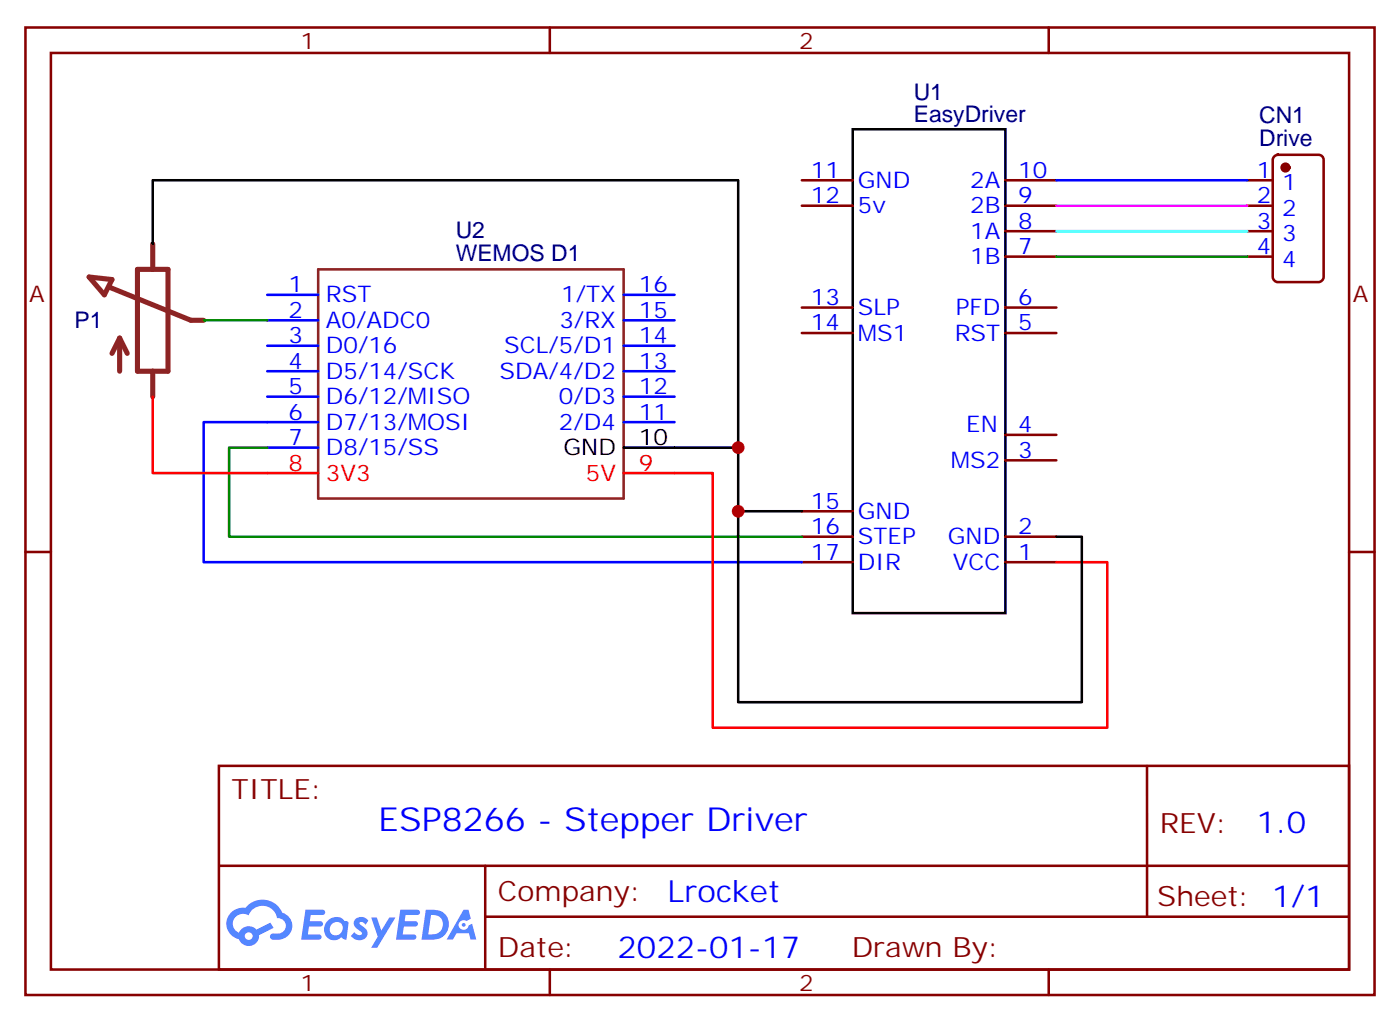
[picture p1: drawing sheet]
<svg xmlns="http://www.w3.org/2000/svg" width="194mm" height="142mm" viewBox="0 0 194 142" stroke-linecap="round" stroke-linejoin="round" font-family="sans-serif">
<g fill="none" stroke="#870000" stroke-width=".35">
<path d="M3.5 3.8h187v134.1h-187zM7.1 7.3h179.9v127h-179.9zM76.2 3.8v3.5M145.3 3.8v3.5M3.5 76.5h3.6M187 76.5h3.5M30.3 106.1h156.7v28.2h-156.7zM30.4 120h156.4M67.3 120v14.1M159 106.1v20.9M67.3 127h119.5M76.2 134.3v3.6"/>
<path d="M145.3 134.3v3.6"/>
</g>
<g fill="#5487ff">
<path d="M49.3 127.3a1.22 1.22 0 0 1 1.7 .3l-.3 .5-.5-.3h-.3l-.1 .2a2.96 2.96 0 0 1 1.1 1.2 1.19 1.19 0 0 1-.8 1 1.19 1.19 0 0 1-1.3-.3l-.2-.2 .5-.5a.66 .66 0 0 0 1.1 .2l-.1-.2a2.23 2.23 0 0 1-1.1-1.3l.2-.4z"/>
<path d="M42.3 126h1.6a1.22 1.22 0 0 1 1.1 .2 .37 .37 0 0 1-.3 .6h-1.6l-.2 .8h1.6a.37 .37 0 0 1 .3 .4 .37 .37 0 0 1-.4 .4h-1.6l-.1 1.1h.7a1.15 1.15 0 0 1 1.1 .2 .36 .36 0 0 1-.3 .5h-2.5z"/>
<path d="M55.5 126h1.5a1.23 1.23 0 0 1 1.2 .2 .37 .37 0 0 1-.4 .6h-1.6l-.1 .8h1.5a.37 .37 0 0 1 .3 .4 .37 .37 0 0 1-.4 .4h-1.5l-.2 1.1h.8a1.15 1.15 0 0 1 1.1 .2 .36 .36 0 0 1-.4 .5h-2.4z"/>
<path d="M64.2 126.1h.7l.4 1.2-.6 .3a.69 .69 0 0 0-1.1 .3 .69 .69 0 0 0 .5 1 .69 .69 0 0 0 .8-.7l.5-.2 .6 2.2h-.8l-.2-.9h-1.7l-.5 .9h-.9z"/>
<path d="M51.4 127.1h.8l.6 1.8 1.2-1.8h.8l-2.5 4.2h-.9l1-1.5z"/>
<path d="M59 126l-.6 4.2a5.9 5.9 0 0 0 2.7-.2 2.09 2.09 0 0 0 1-2.6 2.09 2.09 0 0 0-2.4-1.4zM59.7 126.8a1.36 1.36 0 0 1 1.7 1.2 1.36 1.36 0 0 1-1.4 1.5h-.7z"/>
<path d="M45.3 127.7a1.48 1.48 0 0 0-.2 1.9 1.48 1.48 0 0 0 1.9 .5l.3-.2 .3 .2 .4 .1 .3-2.3-.2-.2-.1-.1a.53 .53 0 0 1-.6-.3 1.63 1.63 0 0 0-2.1 .4zM46 128a.89 .89 0 0 1 1.3 0 .89 .89 0 0 1-.2 1.4 .89 .89 0 0 1-1.2-.1 .89 .89 0 0 1 .1-1.3z"/>
<path d="M32 126.4a2.18 2.18 0 0 0 1.1 3.7 1.44 1.44 0 0 0 1.6 1 1.44 1.44 0 0 0 1.2-1.5l2-1-.4-.8-2 1a1.47 1.47 0 0 0-2.4 .4 1.39 1.39 0 0 1-.6-1.9 1.39 1.39 0 0 1 2-.5 2.08 2.08 0 0 1 2.1-1.3 2.08 2.08 0 0 1 1.8 1.7 1.07 1.07 0 0 1 1.2 1 1.07 1.07 0 0 1-1 1.2h-.7a.43 .43 0 0 0-.5 .3 .43 .43 0 0 0 .4 .5 2.17 2.17 0 0 0 2.7-1.9 1.93 1.93 0 0 0-1.4-1.9 2.98 2.98 0 0 0-5.1-.6h-.3a2.38 2.38 0 0 0-1.7 .6zM33.9 129.7a.55 .55 0 0 1 1.1 0 .55 .55 0 0 1-1.1 0z"/>
<circle cx="64.3" cy="128.1" r=".26"/>
</g>
<path d="M118.2 17.9h21.1v67h-21.1zM86.4 62h15.9v35.3h47.6v-22.9h-3.5M102.3 70.8h8.8" fill="none" stroke="#000" stroke-width=".35"/>
<g fill="none" stroke="#870000" stroke-width=".35">
<path d="M111.1 28.5h7.1M111.1 25h7.1M139.3 35.6h7.1M139.3 32h7.1M139.3 28.5h7.1M139.3 25h7.1M172.9 35.6h3.5M172.9 32h3.5M172.9 28.5h3.5M172.9 25h3.5M176.6 21.7l.5-.3h5.6a.71 .71 0 0 1 .7 .8v16.2a.76 .76 0 0 1-.7 .7h-5.6a.76 .76 0 0 1-.7-.7v-16.2zM111.1 46.1h7.1"/>
<path d="M111.1 42.6h7.1M139.3 46.1h7.1M139.3 42.6h7.1M111.1 77.9h7.1M111.1 74.4h7.1M111.1 70.8h7.1M139.3 77.9h7.1M139.3 74.4h7.1M139.3 63.8h7.1M139.3 60.3h7.1"/>
</g>
<path d="M44.1 37.3h42.3v31.8h-42.3z" fill="none" stroke="#8c2424" stroke-width=".35"/>
<path d="M37 65.5h7.1M86.4 65.5h12.4v35.3h54.7v-22.9h-7.1" fill="none" stroke="#f00" stroke-width=".35"/>
<g fill="none" stroke="#00f" stroke-width=".35">
<path d="M146.4 25h26.5M37 47.9h7.1M37 44.4h7.1M37 40.9h7.1M37 55h7.1M37 51.4h7.1M44.1 58.5h-15.9v19.4h82.9M86.4 47.9h7.1M86.4 44.4h7.1M86.4 40.9h7.1M86.4 58.5h7.1M86.4 55h7.1"/>
<path d="M86.4 51.4h7.1M37 62h7.1"/>
</g>
<path d="M146.4 35.6h26.5M37 62h-5.3v12.4h79.4" fill="none" stroke="#008700" stroke-width=".35"/>
<circle cx="178.2" cy="23.2" r=".53" fill="#870000" stroke="#870000" stroke-width=".35"/>
<path d="M146.4 28.5h26.5" fill="none" stroke="#f0f" stroke-width=".35"/>
<path d="M146.4 32h26.5" fill="none" stroke="#0ff" stroke-width=".35"/>
<path d="M12.3 38.4l3.2 .3-1 2.2zM15.2 39.8l11.3 4.6h1.7M19 37.3h4.3v14.1h-4.3zM21.2 33.8v3.5M16.6 46.8v4.6M16.6 46.8l-1.1 2.2M16.6 46.8l1 2.2M21.2 51.4v3.6" fill="none" stroke="#8c2424" stroke-width=".71"/>
<g fill="#8c2424">
<circle cx="21.2" cy="55" r=".18"/>
<circle cx="21.2" cy="33.8" r=".18"/>
<circle cx="28.2" cy="44.4" r=".18"/>
</g>
<path d="M21.2 55v10.5h15.8" fill="none" stroke="#f00" stroke-width=".35"/>
<path d="M28.2 44.4h8.8" fill="none" stroke="#008700" stroke-width=".35"/>
<path d="M21.2 33.8v-8.8h81.1v37" fill="none" stroke="#000" stroke-width=".35"/>
<g fill="#c00">
<circle cx="102.3" cy="70.8" r=".88"/>
<circle cx="102.3" cy="62" r=".88"/>
</g>
<text font-size="4.6" fill="#00f" x="52.4" y="115.1">ESP8266 - Stepper Driver</text>
<g font-size="4.2" fill="#00f">
<text x="174.1" y="115.4">1.0</text>
<text x="92.5" y="124.9">Lrocket</text>
<text x="85.6" y="132.7">2022-01-17</text>
</g>
<g font-size="3.9" fill="#800">
<text x="32.1" y="110.7">TITLE:</text>
<text x="160.7" y="115.4">REV:</text>
<text x="69" y="124.9">Company:</text>
<text x="160.4" y="125.5">Sheet: 1/1</text>
<text x="69" y="132.6">Date:</text>
<text x="118" y="132.7">Drawn By:</text>
</g>
<g font-size="3.2" fill="#800">
<text x="41.6" y="6.8">1</text>
<text x="110.8" y="6.8">2</text>
<text x="4.1" y="41.9">A</text>
<text x="187.5" y="41.9">A</text>
<text x="41.6" y="137.3">1</text>
<text x="110.8" y="137.3">2</text>
</g>
<g font-size="3.2" fill="#000080">
<text x="126.6" y="16.9">EasyDriver</text>
<text x="126.6" y="13.9">U1</text>
<text x="174.5" y="17.1">CN1</text>
<text x="174.5" y="20.3">Drive</text>
<text x="63.2" y="32.9">U2</text>
<text x="63.2" y="36.2">WEMOS D1</text>
<text x="10.3" y="45.5">P1</text>
</g>
<g font-size="3.2" fill="#00f">
<text x="112.4" y="24.6">11</text>
<text x="112.4" y="28.2">12</text>
<text x="118.9" y="26">GND</text>
<text x="118.9" y="29.6">5v</text>
<text x="134.5" y="29.6">2B</text>
<text x="134.5" y="26">2A</text>
<text x="141.1" y="28.2">9</text>
<text x="141.1" y="24.6">10</text>
<text x="174.2" y="24.6">1</text>
<text x="174.2" y="28.2">2</text>
<text x="177.7" y="26.4">1</text>
<text x="177.7" y="29.9">2</text>
<text x="134.5" y="33.1">1A</text>
<text x="141.1" y="35.2">7</text>
<text x="141.1" y="31.7">8</text>
<text x="174.2" y="31.7">3</text>
<text x="174.2" y="35.2">4</text>
<text x="177.7" y="33.4">3</text>
<text x="40" y="40.5">1</text>
<text x="45.2" y="41.9">RST</text>
<text x="77.8" y="41.9">1/TX</text>
<text x="88.5" y="40.5">16</text>
<text x="134.5" y="36.6">1B</text>
<text x="177.7" y="37">4</text>
<text x="40" y="47.6">3</text>
<text x="40" y="44">2</text>
<text x="45.2" y="45.4">A0/ADC0</text>
<text x="77.5" y="45.4">3/RX</text>
<text x="88.5" y="47.6">14</text>
<text x="88.5" y="44">15</text>
<text x="112.4" y="42.3">13</text>
<text x="112.4" y="45.8">14</text>
<text x="118.9" y="43.7">SLP</text>
<text x="118.9" y="47.2">MS1</text>
<text x="132.3" y="47.2">RST</text>
<text x="132.5" y="43.7">PFD</text>
<text x="141.1" y="45.8">5</text>
<text x="141.1" y="42.3">6</text>
<text x="40" y="51.1">4</text>
<text x="45.2" y="49">D0/16</text>
<text x="45.2" y="52.5">D5/14/SCK</text>
<text x="69.2" y="52.5">SDA/4/D2</text>
<text x="69.9" y="49">SCL/5/D1</text>
<text x="88.5" y="51.1">13</text>
<text x="40" y="58.1">6</text>
<text x="40" y="54.6">5</text>
<text x="45.2" y="59.5">D7/13/MOSI</text>
<text x="45.2" y="56">D6/12/MISO</text>
<text x="77.5" y="59.5">2/D4</text>
<text x="77.5" y="56">0/D3</text>
<text x="88.5" y="58.1">11</text>
<text x="88.5" y="54.6">12</text>
<text x="133.9" y="59.9">EN</text>
<text x="141.1" y="59.9">4</text>
<text x="40" y="61.7">7</text>
<text x="45.2" y="63.1">D8/15/SS</text>
<text x="131.8" y="64.8">MS2</text>
<text x="141.1" y="63.4">3</text>
<text x="112.4" y="70.5">15</text>
<text x="118.9" y="71.9">GND</text>
<text x="112.4" y="74">16</text>
<text x="112.4" y="77.5">17</text>
<text x="118.9" y="75.4">STEP</text>
<text x="131.4" y="75.4">GND</text>
<text x="141.1" y="77.5">1</text>
<text x="141.1" y="74">2</text>
<text x="118.9" y="79">DIR</text>
<text x="132" y="79">VCC</text>
</g>
<g font-size="3.2" fill="#f00">
<text x="40" y="65.2">8</text>
<text x="88.5" y="65.2">9</text>
<text x="45.2" y="66.6">3V3</text>
<text x="81.2" y="66.6">5V</text>
</g>
<g font-size="3.2">
<text x="78.1" y="63.1">GND</text>
<text x="88.5" y="61.7">10</text>
</g>
</svg>
